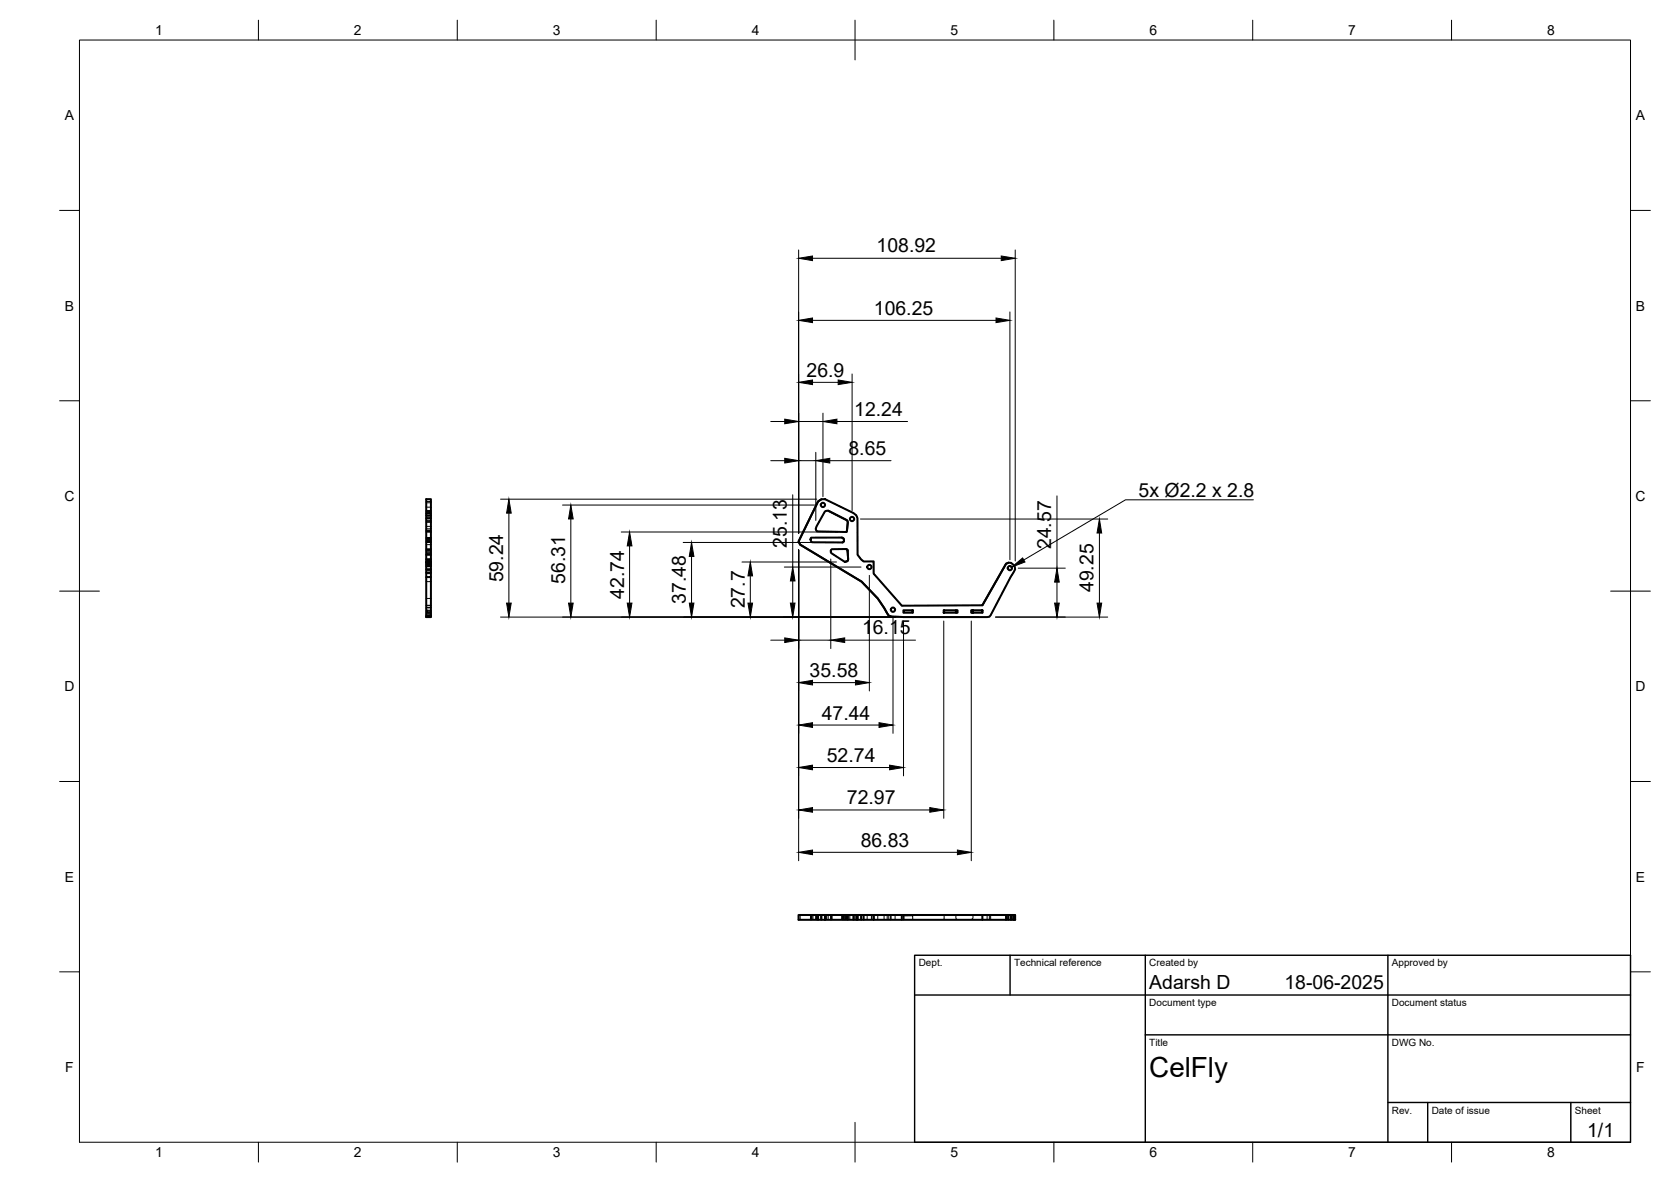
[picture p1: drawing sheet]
<svg xmlns="http://www.w3.org/2000/svg" width="420mm" height="297mm" viewBox="0 0 420 297" stroke-linecap="round" stroke-linejoin="round" font-family="sans-serif">
<!-- layer: Visible -->
<g fill="none" stroke="#000" stroke-width=".51">
<path d="M107.2 128.9h1.2v-3.5h-1.2v29.7l1.2-.1M108.4 128.9v.6h-1.2M108.4 129.5v.7h-1.2M108.4 130.2v9.2h-1.2M108.4 139.4v1.2h-1.2M203.9 135.2l7.7-.1a.64 .64 0 0 1 .6 .5 .64 .64 0 0 1-.4 .7h-7.4a.7 .7 0 0 1-.5-1.1zM205.7 126l.8-.5 .9-.1 7.2 3.5 .7 .6 .3 .7v9.2l1.5 1.7h2.6v3.1l7.1 8 20.2-.1 6-10.4a1.44 1.44 0 0 1 1.6-.1 1.44 1.44 0 0 1 .6 1.5l-6.4 11.9-21.5 .1-3.8-.4a32 32 0 0 0-6.9-8.5l-15.4-9.3-.4-.8zM206.5 125.5l-.8 .5-4.9 10.1 .4 .8 15.4 9.3a32 32 0 0 1 6.9 8.5l.5 .2M207.4 128.6l.8-.3 4.7 2.4 .3 .6-.3 2.4-7.5-.2-.3-.6 .2-.6zM208.2 128.3l4.7 2.4 .3 .6-.3 2.4M209 138.1l3.9-.1 .2 .2 .1 2.7-.8 .3-3.3-2.1-.2-.3zM211.6 135.1a.64 .64 0 0 1 .6 .5 .64 .64 0 0 1-.4 .7"/>
<path d="M212.7 138l.4 .2 .2 2.3-.3 .5-.6 .2M107.2 141.1h1.2v.3M107.2 141.4h1.2h-1.2M108.4 141.4v.5h-1.2M108.4 141.9v.4h-1.2M108.4 142.3v.8h-1.2M108.4 143.1v.8h-1.2M108.4 143.9v1.1h-1.2M108.4 145v9.6h-1.2M108.4 154.6v.4h-1.2M108.4 140.6v.5M227.2 153.4h2.3v.6h-2.3z"/>
<path d="M229.5 153.4v.6M237.3 153.4h3.5v.6h-3.5zM237.4 153.4v.6M240.3 153.4v.6M240.6 153.4v.6M244.2 153.4h2.8v.6h-2.8zM244.4 153.4v.6M244.5 153.4v.6M244.6 153.4v.6v-.6M247 153.4v.6M253.6 141.4l-.6 .3-6 10.4M205.7 231.1v-1.2h-4.9v1.2h6.6"/>
<path d="M205.7 229.9h.8v1.2M206.5 229.9h.9M207.4 231.1v-1.2h7.2v1.2M214.6 229.9h.7v1.2M215.3 229.9h.3v1.2v-1.2h.9v1.2M216.5 229.9h.6v1.2M217.1 229.9h2.6v1.2v-1.2h7.1v1.2M226.8 229.9h20.2v1.2M247 229.9h6v1.2M253 229.9h.6v1.2M253.6 229.9h.6v1.2M254.2 229.9h.6v1.2"/>
<path d="M254.8 229.9h.3v1.2M255.1 229.9h.1v1.2h-47.8"/>
<circle cx="206.9" cy="126.9" r=".54"/>
<circle cx="214.2" cy="130.4" r=".54"/>
<circle cx="218.6" cy="142.5" r=".54"/>
<circle cx="224.5" cy="153.2" r=".54"/>
<circle cx="253.9" cy="142.8" r=".54"/>
</g>
<!-- layer: Hidden -->
<g fill="none" stroke="#000" stroke-width=".25">
<path d="M107.2 138.5h1.2M107.2 138.2h1.2M107.2 138h1.2M107.2 138.1h1.2M107.2 138.4h1.2M107.2 138.8h1.2M107.2 139.1h1.2M107.2 136h1.2M107.2 135.7h1.2M107.2 135.3h1.2M107.2 135.2h1.2M107.2 135.1h1.2"/>
<path d="M107.2 135.5h1.2M107.2 135.8h1.2M107.2 136.1h1.2M107.2 136.3h1.2M107.2 136.2h1.2M107.2 128.3h1.2M107.2 128.4h1.2M107.2 128.6h1.2M107.2 132.3h1.2M107.2 132.9h1.2M107.2 133.3h1.2M107.2 133.5h1.2"/>
<path d="M107.2 133.7h1.2M107.2 133.4h1.2M107.2 131.3h1.2M107.2 130.9h1.2M107.2 130.7h1.2M107.2 136.9h1.2M107.2 126h1.2M107.2 125.5h1.2M107.2 127.5h1.2M107.2 126.4h1.2M107.2 131h1.2M107.2 129.9h1.2"/>
<path d="M204 135.1a.71 .71 0 0 0 .2 1.2M206.1 130.9l-1 2 .3 .6M207.4 125.4l1.5 .7M207.8 128.4l-.4 .2-.7 1.3M209.2 138l-.3 .4v.4l1.4 1M210 126.7l2.1 1M213.1 128.2l1.5 .7 .7 .6 .3 .7v2.2M215.6 133.6v2.4M215.6 137.2v2.2l1.5 1.7M107.2 153.4h1v.6h-1M107.2 141.2h1.2M107.2 141h1.2"/>
<path d="M107.2 140.9h1.2M107.2 140.5h1.2M107.2 141.1h1.2M107.2 144.2h1.2M107.2 152.2h1.2M107.2 152.1h1.2M107.2 141.7h1.2M107.2 154.9h1.2M107.2 154.7h1.2M107.2 154.1h1.2M107.2 152.7h1.2M107.2 150.4h1.2"/>
<path d="M107.2 146.2h1.2M107.2 143.3h1.2M107.2 142.2h1.2M107.2 143.1h1.2M107.2 142h1.2M107.2 153.8h1.2M107.3 153.4v.6M107.4 153.4v.6M107.5 153.4v.6M107.6 153.4v.6M108.2 153.4v.6v-.6M108.4 153.4v.6"/>
<path d="M211.3 140.5l1.1 .7M219.7 141.1v3.1l.8 .9M221.3 146l1.5 1.7M223.6 148.6l1.6 1.8M226 151.3l.8 .9M226.8 152.2h.1M227.2 154h.1M227.2 153.4v.6M240.3 153.4v.6M249.7 153.5l-.9 1.5M251.3 150.3l-1.1 2.1M253 147.2l-1.1 2.1"/>
<path d="M254.2 141.4l.9 .9 .1 .8-1.7 3M201.2 229.9v1.2M203.8 229.9v1.2M204 229.9v1.2M204.2 229.9v1.2M204.4 229.9v1.2M205.1 229.9v1.2M205.2 229.9v1.2M205.3 229.9v1.2M205.4 229.9v1.2M205.7 229.9v1.2M206.4 229.9v1.2"/>
<path d="M207.4 229.9v1.2M207.5 229.9v1.2M207.6 229.9v1.2M207.8 229.9v1.2M208.2 229.9v1.2M208.9 229.9v1.2M209 229.9v1.2M209.1 229.9v1.2M209.2 229.9v1.2M211.6 229.9v1.2M211.8 229.9v1.2M211.9 229.9v1.2"/>
<path d="M212 229.9v1.2M212.1 229.9v1.2M212.2 229.9v1.2M212.4 229.9v1.2M212.6 229.9v1.2M212.7 229.9v1.2M212.9 229.9v1.2M213 229.9v1.2M213.1 229.9v1.2M213.1 229.9v1.2v-1.2M213.2 229.9v1.2M213.3 229.9v1.2"/>
<path d="M213.7 229.9v1.2M214.8 229.9v1.2M216.6 229.9v1.2M218 229.9v1.2M219.1 229.9v1.2M220.7 229.9v1.2M222.3 229.9v1.2M223.1 229.9v1.2M223.5 229.9v1.2M224 229.9v1.2M225.1 229.9v1.2M227.2 231.1v-.9l2.3-.1v1"/>
<path d="M227.3 229.9v1.2M237.4 229.9l-.1 1.2M240.3 229.9v.9l.5 .3M244.2 231.1l.4-.4v-.7l2.4 .1v1M248.2 229.9v1.2M248.8 229.9v1.2M249.1 229.9v1.2M253.4 229.9v1.2M254.1 229.9v1.2M254.5 229.9v1.2M254.8 229.9v1.2"/>
</g>
<!-- layer: BORDER -->
<g fill="none" stroke="#000" stroke-width=".25">
<path d="M20 10.1h390v276.9h-390zM65 5.1v5M115 5.1v5M165 5.1v5M215 5.1v10M265 5.1v5M315 5.1v5M365 5.1v5M15 52.9h5M410 52.9h5M15 100.7h5M410 100.7h5"/>
<path d="M15 148.6h10M405 148.6h10M15 196.4h5M410 196.4h5M15 244.2h5M410 244.2h5M65 287v5M115 287v5M165 287v5M215 282.1v9.9M265 287v5M315 287v5"/>
<path d="M365 287v5"/>
</g>
<!-- layer: TITLEBLOCK -->
<path d="M230 240.1h180v46.9h-180zM230 250h180M254 240.1v9.9M288 240.1v46.9M349 240.1v46.9M288 260.1h122M349 277.1h61M359 277.1v9.9M395 277.1v9.9" fill="none" stroke="#000" stroke-width=".36"/>
<!-- layer: FD_Dimensions -->
<g fill="none" stroke="#000" stroke-width=".25">
<path d="M200.8 62.8v71.2M204.3 64.9h47.5M253.9 78.4v62.3M255.3 62.8v78.2M204.3 80.5h46.1M204.3 96.1h6.5M214.2 94v34.3M193.8 105.9h3.5M193.8 115.8h3.5M200.8 105.9h6.1M200.8 115.8h4.3M205.1 113.7v17.1"/>
<path d="M206.9 103.8v21M208.6 115.8h15.4M210.4 105.9h17.8M125.9 125.4h79.5M128 129v22.6M141.4 126.9h63.4M143.5 130.4v21.2M156.2 133.7h54.3M158.3 137.2v14.4M171.8 136.3h37.9M173.9 139.8v11.8M199.3 124.3v18.2"/>
<path d="M200.8 138.2v78.1M216.4 130.4h62.1M265.8 124.6v18.2M276.4 133.9v17.7M125.9 155.1h120.2M186.6 141.2h23.7M188.7 144.7v6.9M197.2 142.5h19.3M199.3 146v5.6M208.9 140.5v22.5M218.6 144.6v29M224.5 155.3v29"/>
<path d="M227.2 156.1v38.9M237.3 156.1v49.5M244.2 156.1v60.2M250.3 155.1h28.2M256 142.8h11.9M265.8 146.3v5.3M193.8 160.9h3.5M200.8 160.9h8.1M204.3 171.5h10.8M212.4 160.9h17.8M204.3 192.9h19.4M204.3 182.2h16.7"/>
<path d="M204.3 214.2h36.4M204.3 203.5h29.5"/>
</g>
<g fill="#000" stroke="#000" stroke-width=".25">
<path d="M200.8 64.9l3.5-.6v1.2zM200.8 80.5l3.5-.6v1.2zM250.4 79.9l3.5 .6-3.5 .6zM251.8 64.3l3.5 .6-3.5 .6zM200.8 96.1l3.5-.6v1.2zM210.8 95.5l3.4 .6-3.4 .6zM197.3 105.3l3.5 .6-3.5 .6zM197.3 115.2l3.5 .6-3.5 .6zM205.1 115.8l3.5-.6v1.2zM206.9 105.9l3.5-.6v1.2zM128 125.4l.5 3.6h-1.1zM143.5 126.9l.6 3.5h-1.1z"/>
<path d="M158.3 133.7l.6 3.5h-1.2zM173.9 136.3l.6 3.5h-1.2zM276.4 130.4l.6 3.5h-1.2zM127.4 151.6h1.1l-.5 3.5zM143 151.6h1.1l-.6 3.5zM157.7 151.6h1.2l-.6 3.5zM173.3 151.6h1.2l-.6 3.5zM188.1 151.6h1.1l-.5 3.5zM188.7 141.2l.5 3.5h-1.1zM198.7 151.6h1.2l-.6 3.5zM199.3 142.5l.6 3.5h-1.2zM265.2 151.6h1.1l-.5 3.5z"/>
<path d="M265.8 142.8l.5 3.5h-1.1zM275.8 151.6h1.2l-.6 3.5zM197.3 160.3l3.5 .6-3.5 .6zM200.8 171.5l3.5-.5v1.1zM208.9 160.9l3.5-.6v1.2zM215.1 171l3.5 .5-3.5 .6zM200.8 192.9l3.5-.6v1.1zM200.8 182.2l3.5-.6v1.2zM221 181.6l3.5 .6-3.5 .6zM223.7 192.3l3.5 .6-3.5 .5zM200.8 214.2l3.5-.6v1.2zM200.8 203.5l3.5-.5v1.1z"/>
<path d="M233.8 203l3.5 .5-3.5 .6zM240.7 213.6l3.5 .6-3.5 .6z"/>
</g>
<!-- layer: Hole Notes -->
<path d="M254.4 142.5l2.7-2.3 .6 1z" fill="#000" stroke="#000" stroke-width=".25"/>
<path d="M315.2 125.6h-32.2l-25.6 15.1" fill="none" stroke="#000" stroke-width=".25"/>
<text font-size="7" x="289" y="270.6">CelFly</text>
<g font-size="4.9">
<text x="220.4" y="63.4">108.92</text>
<text x="219.7" y="79">106.25</text>
<text x="202.8" y="94.6">26.9</text>
<text x="214.8" y="104.5">12.24</text>
<text x="213.3" y="114.3">8.65</text>
<text x="286.3" y="124.9">5x Ø2.2 x 2.8</text>
<text x="197.9" y="137.7" transform="rotate(-90 197.9 137.7)">25.13</text>
<text x="264.3" y="138" transform="rotate(-90 264.3 138)">24.57</text>
<text x="126.5" y="146.4" transform="rotate(-90 126.5 146.4)">59.24</text>
<text x="142.1" y="146.8" transform="rotate(-90 142.1 146.8)">56.31</text>
<text x="275" y="148.8" transform="rotate(-90 275 148.8)">49.25</text>
<text x="156.9" y="150.4" transform="rotate(-90 156.9 150.4)">42.74</text>
<text x="172.4" y="151.8" transform="rotate(-90 172.4 151.8)">37.48</text>
<text x="187.3" y="152.9" transform="rotate(-90 187.3 152.9)">27.7</text>
<text x="216.7" y="159.4">16.15</text>
<text x="203.6" y="170.1">35.58</text>
<text x="206.6" y="180.8">47.44</text>
<text x="207.9" y="191.4">52.74</text>
<text x="212.9" y="202.1">72.97</text>
<text x="216.4" y="212.7">86.83</text>
<text x="289" y="248.5">Adarsh D</text>
<text x="323" y="248.5">18-06-2025</text>
<text x="399.1" y="285.7">1/1</text>
</g>
<g font-size="3.5">
<text x="39" y="8.8">1</text>
<text x="89" y="8.8">2</text>
<text x="139" y="8.8">3</text>
<text x="189" y="8.8">4</text>
<text x="239" y="8.8">5</text>
<text x="289" y="8.8">6</text>
<text x="339" y="8.8">7</text>
<text x="389" y="8.8">8</text>
<text x="16.3" y="30.2">A</text>
<text x="411.3" y="30.2">A</text>
<text x="16.3" y="78">B</text>
<text x="411.3" y="78">B</text>
<text x="16.2" y="125.9">C</text>
<text x="411.2" y="125.9">C</text>
<text x="16.2" y="173.7">D</text>
<text x="411.2" y="173.7">D</text>
<text x="16.3" y="221.6">E</text>
<text x="411.3" y="221.6">E</text>
<text x="16.4" y="269.4">F</text>
<text x="411.4" y="269.4">F</text>
<text x="39" y="290.8">1</text>
<text x="89" y="290.8">2</text>
<text x="139" y="290.8">3</text>
<text x="189" y="290.8">4</text>
<text x="239" y="290.8">5</text>
<text x="289" y="290.8">6</text>
<text x="339" y="290.8">7</text>
<text x="389" y="290.8">8</text>
</g>
<g font-size="2.5">
<text x="231" y="242.9">Dept.</text>
<text x="255" y="242.9">Technical reference</text>
<text x="289" y="242.9">Created by</text>
<text x="350" y="242.9">Approved by</text>
<text x="289" y="252.8">Document type</text>
<text x="350" y="252.8">Document status</text>
<text x="289" y="262.9">Title</text>
<text x="350" y="262.9">DWG No.</text>
<text x="350" y="279.9">Rev.</text>
<text x="360" y="279.9">Date of issue</text>
<text x="396" y="279.9">Sheet</text>
</g>
</svg>
